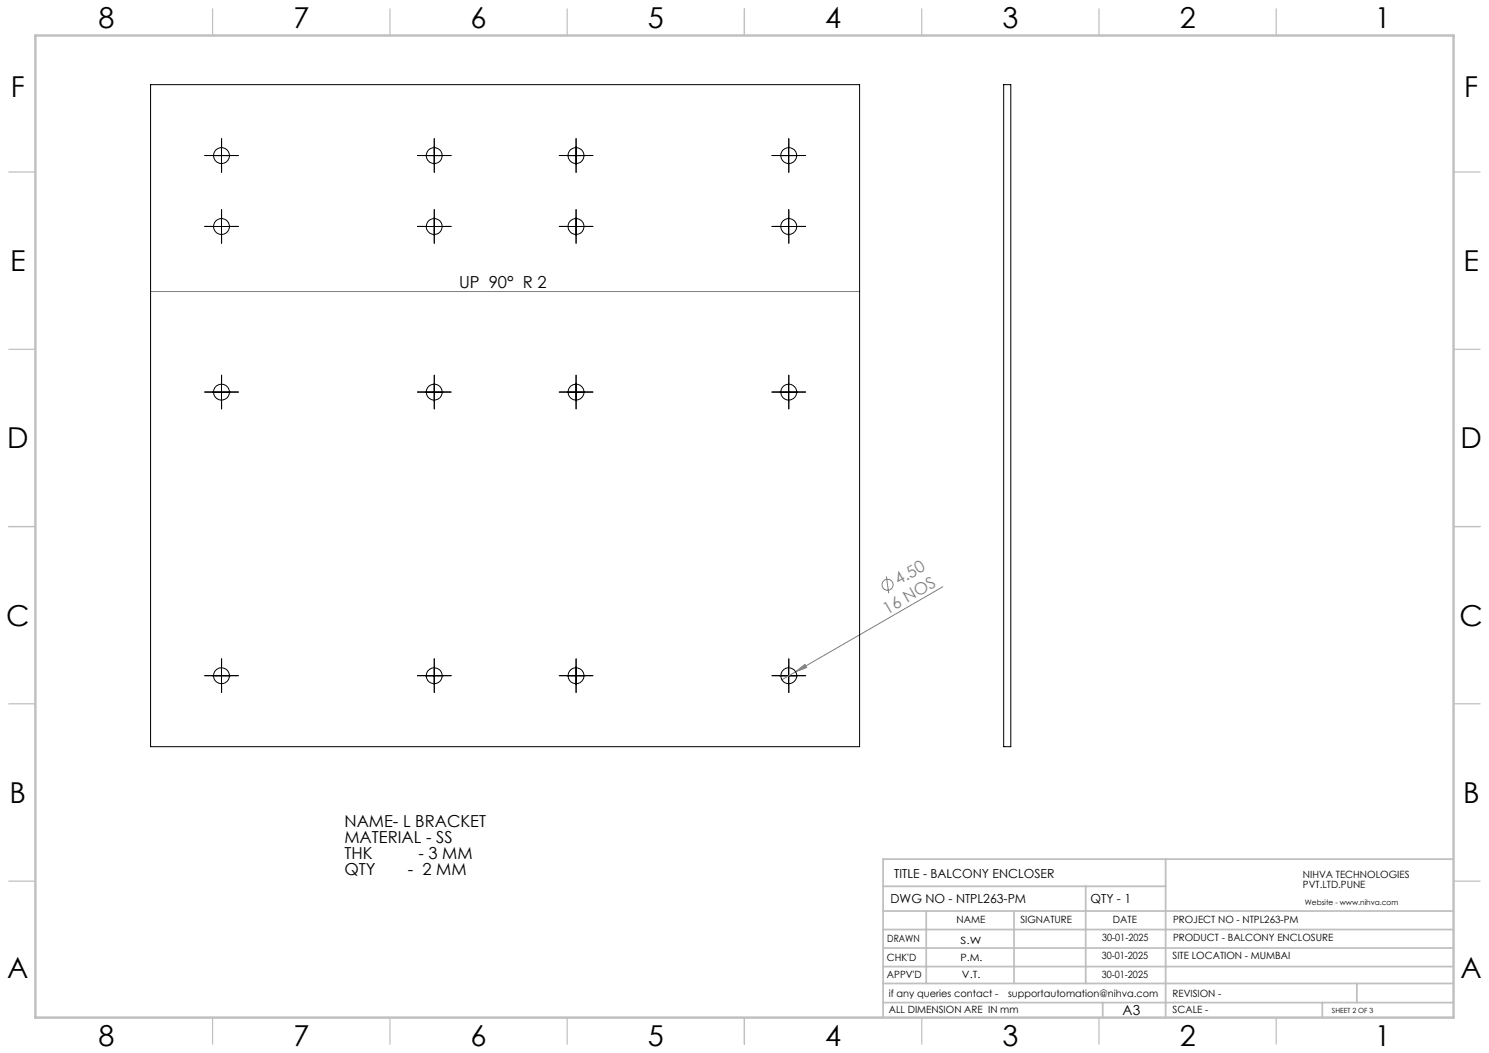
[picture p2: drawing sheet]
<svg xmlns="http://www.w3.org/2000/svg" width="420mm" height="297mm" viewBox="0 0 420 297" stroke-linecap="round" stroke-linejoin="round" font-family="sans-serif">
<g fill="none" stroke="#808080" stroke-width=".28">
<path d="M42.5 82.2h200M250 162.6l.7 4.7M266 165.5l-41.6 24M224.4 189.5l2.6-2.1 .5 .9zM224.4 189.5l-3.9 2.2"/>
<circle cx="250.4" cy="164.9" r="1.56"/>
</g>
<g fill="none" stroke="#000" stroke-width=".28" stroke-dasharray="15.2 1.3 1.3 1.3">
<path d="M60 43.9h-2.3M62.5 41.4v-2.3M62.5 46.4v2.2M65 43.9h2.2M120 43.9h-2.3M122.5 41.4v-2.3M122.5 46.4v2.2M125 43.9h2.2M160 43.9h-2.3M162.5 41.4v-2.3M162.5 46.4v2.2M165 43.9h2.2"/>
<path d="M220 43.9h-2.3M222.5 41.4v-2.3M222.5 46.4v2.2M225 43.9h2.2M60 63.9h-2.3M62.5 61.4v-2.3M62.5 66.4v2.2M65 63.9h2.2M120 63.9h-2.3M122.5 61.4v-2.3M122.5 66.4v2.2M125 63.9h2.2"/>
<path d="M160 63.9h-2.3M162.5 61.4v-2.3M162.5 66.4v2.2M165 63.9h2.2M220 63.9h-2.3M222.5 61.4v-2.3M222.5 66.4v2.2M225 63.9h2.2M60 110.6h-2.3M62.5 108.1v-2.3M62.5 113.1v2.2M65 110.6h2.2"/>
<path d="M120 110.6h-2.3M122.5 108.1v-2.3M122.5 113.1v2.2M125 110.6h2.2M160 110.6h-2.3M162.5 108.1v-2.3M162.5 113.1v2.2M165 110.6h2.2M220 110.6h-2.3M222.5 108.1v-2.3M222.5 113.1v2.2M225 110.6h2.2"/>
<path d="M60 190.6h-2.3M62.5 188.1v-2.3M62.5 193.1v2.2M65 190.6h2.2M120 190.6h-2.3M122.5 188.1v-2.3M122.5 193.1v2.2M125 190.6h2.2M160 190.6h-2.3M162.5 188.1v-2.3M162.5 193.1v2.2M165 190.6h2.2"/>
<path d="M220 190.6h-2.3M222.5 188.1v-2.3M222.5 193.1v2.2M225 190.6h2.2"/>
</g>
<g fill="none" stroke="#000" stroke-width=".28">
<path d="M60 43.9h5M62.5 41.4v5M120 43.9h5M122.5 41.4v5M160 43.9h5M162.5 41.4v5M220 43.9h5M222.5 41.4v5M60 63.9h5M62.5 61.4v5M120 63.9h5M122.5 61.4v5"/>
<path d="M160 63.9h5M162.5 61.4v5M220 63.9h5M222.5 61.4v5M60 110.6h5M62.5 108.1v5M120 110.6h5M122.5 108.1v5M160 110.6h5M162.5 108.1v5M220 110.6h5M222.5 108.1v5"/>
<path d="M60 190.6h5M62.5 188.1v5M120 190.6h5M122.5 188.1v5M160 190.6h5M162.5 188.1v5M220 190.6h5M222.5 188.1v5"/>
</g>
<g fill="none" stroke="#c0c0c0" stroke-width=".35">
<path d="M60 2.5v7.5M110 2.5v7.5M160 2.5v7.5M210 2.5v7.5M260 2.5v7.5M310 2.5v7.5M360 2.5v7.5M2.5 48.5h7.5M410 48.5h7.5M2.5 98.5h7.5M410 98.5h7.5M2.5 148.5h7.5"/>
<path d="M410 148.5h7.5M2.5 198.5h7.5M410 198.5h7.5M2.5 248.5h7.5M410 248.5h7.5M60 287v7.5M110 287v7.5M160 287v7.5M210 287v7.5M260 287v7.5M310 287v7.5M360 287v7.5"/>
</g>
<g fill="none" stroke="#c0c0c0" stroke-width=".5">
<path d="M249.1 257h160.9M249.1 250h79.7M261.3 257v20.4M286 257v20.4M306.2 250v27.4M328.8 242.3v44.7M410 242.3h-160.9v44.7M249.1 272.6h160.9M249.1 267.4h160.9M249.1 262.2h160.9M249.1 277.4h160.9M382.7 277.4v5.4"/>
<path d="M249.1 282.8h160.9M311 282.8v4.2M373 282.8v4.2"/>
</g>
<path d="M10 10h400v277h-400z" fill="none" stroke="#c0c0c0" stroke-width=".7"/>
<path d="M224.4 189.5l2.6-2.1 .5 .9z" fill="#808080"/>
<g fill="none" stroke="#000" stroke-width=".28">
<path d="M42.5 23.9h200v186.7h-200zM283.1 23.9h2v186.7h-2z"/>
<circle cx="62.5" cy="43.9" r="2.25"/>
<circle cx="122.5" cy="43.9" r="2.25"/>
<circle cx="162.5" cy="43.9" r="2.26"/>
<circle cx="222.5" cy="43.9" r="2.26"/>
<circle cx="62.5" cy="63.9" r="2.25"/>
<circle cx="122.5" cy="63.9" r="2.25"/>
<circle cx="162.5" cy="63.9" r="2.26"/>
<circle cx="222.5" cy="63.9" r="2.26"/>
<circle cx="62.5" cy="110.6" r="2.25"/>
<circle cx="122.5" cy="110.6" r="2.25"/>
<circle cx="162.5" cy="110.6" r="2.25"/>
<circle cx="222.5" cy="110.6" r="2.24"/>
<circle cx="62.5" cy="190.6" r="2.25"/>
<circle cx="122.5" cy="190.6" r="2.25"/>
<circle cx="162.5" cy="190.6" r="2.25"/>
<circle cx="222.5" cy="190.6" r="2.24"/>
</g>
<g font-size="8.1">
<text x="27.8" y="8">8</text>
<text x="82.8" y="8">7</text>
<text x="132.8" y="8">6</text>
<text x="182.8" y="8">5</text>
<text x="232.8" y="8">4</text>
<text x="282.8" y="8">3</text>
<text x="332.8" y="8">2</text>
<text x="387.8" y="8">1</text>
<text x="3" y="27.2">F</text>
<text x="413" y="27.2">F</text>
<text x="2.8" y="76.5">E</text>
<text x="412.8" y="76.5">E</text>
<text x="2" y="126.5">D</text>
<text x="412" y="126.5">D</text>
<text x="1.7" y="176.5">C</text>
<text x="411.7" y="176.5">C</text>
<text x="2.7" y="226.5">B</text>
<text x="412.7" y="226.5">B</text>
<text x="2" y="275.7">A</text>
<text x="412" y="275.7">A</text>
<text x="27.8" y="295">8</text>
<text x="82.8" y="295">7</text>
<text x="132.8" y="295">6</text>
<text x="182.8" y="295">5</text>
<text x="232.8" y="295">4</text>
<text x="282.8" y="295">3</text>
<text x="332.8" y="295">2</text>
<text x="387.8" y="295">1</text>
</g>
<g font-size="4.7">
<text x="129.5" y="81.2">UP 90° R 2</text>
<text x="97.2" y="233.3">NAME- L BRACKET</text>
<text x="97.2" y="237.8">MATERIAL - SS</text>
<text x="97.2" y="242.4">THK</text>
<text x="118" y="242.4">- 3 MM</text>
<text x="97.2" y="246.9">QTY</text>
<text x="115" y="246.9">- 2 MM</text>
</g>
<g font-size="4.7" fill="#808080">
<text x="253.5" y="165.1" transform="rotate(-30 253.5 165.1)">4.50</text>
<text x="250.3" y="173.4" transform="rotate(-30 250.3 173.4)">16 NOS</text>
</g>
<text font-size="3.9" x="316.7" y="286.4">A3</text>
<g font-size="3.5">
<text x="252.2" y="247.7">TITLE - BALCONY ENCLOSER</text>
<text x="251.2" y="254.8">DWG NO - NTPL263-PM</text>
<text x="307.6" y="254.8">QTY - 1</text>
</g>
<g font-size="2.8">
<text x="367.5" y="247.7">NIHVA TECHNOLOGIES</text>
<text x="367.5" y="250.5">PVT.LTD.PUNE</text>
<text x="269.8" y="260.4">NAME</text>
<text x="287.8" y="260.4">SIGNATURE</text>
<text x="313.9" y="260.5">DATE</text>
<text x="330.9" y="260.5">PROJECT NO - NTPL263-PM</text>
<text x="250.3" y="265.7">DRAWN</text>
<text x="270.9" y="266.1">S.W</text>
<text x="310.9" y="265.5">30-01-2025</text>
<text x="330.9" y="265.5">PRODUCT - BALCONY ENCLOSURE</text>
<text x="250.2" y="271.1">CHK'D</text>
<text x="250.2" y="275.8">APPV'D</text>
<text x="270.9" y="271.1">P.M.</text>
<text x="271.3" y="275.8">V.T.</text>
<text x="310.8" y="270.6">30-01-2025</text>
<text x="310.8" y="275.8">30-01-2025</text>
<text x="330.7" y="270.6">SITE LOCATION - MUMBAI</text>
<text x="250.7" y="281.1">if any queries contact -</text>
<text x="284.3" y="281.1">supportautomation@nihva.com</text>
<text x="330.7" y="281.1">REVISION -</text>
<text x="250.7" y="285.6">ALL DIMENSION ARE IN mm</text>
<text x="330.7" y="285.6">SCALE -</text>
</g>
<text font-size="2.1" x="368.1" y="255.1">Website - www.nihva.com</text>
<text font-size="2" x="375.7" y="285.6">SHEET 2 OF 3</text>
</svg>
